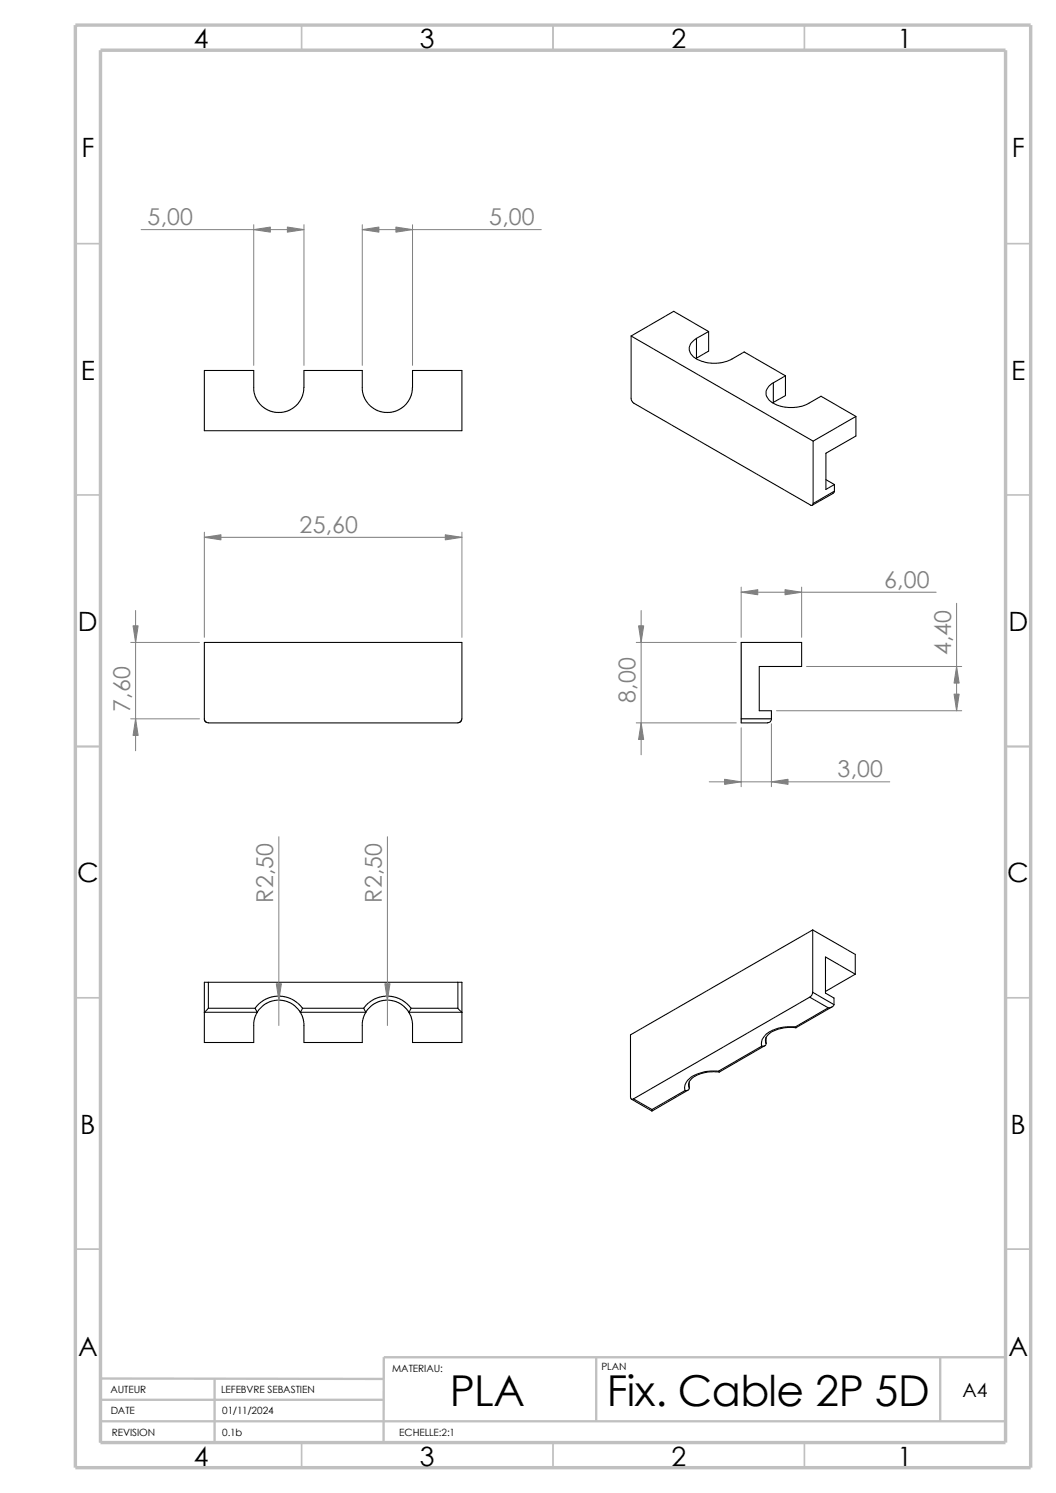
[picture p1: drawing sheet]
<svg xmlns="http://www.w3.org/2000/svg" width="210mm" height="297mm" viewBox="0 0 210 297" stroke-linecap="round" stroke-linejoin="round" font-family="sans-serif">
<g fill="none" stroke="#c0c0c0" stroke-width=".34">
<path d="M60 5v5M110 5v5M160 5v5M15 48.5h5M200 48.5h5M15 98.5h5M200 98.5h5M15 148.5h5M200 148.5h5M15 198.5h5M200 198.5h5M15 248.5h5"/>
<path d="M200 248.5h5M60 287v5M110 287v5M160 287v5"/>
</g>
<path d="M20 231.7v55.3M20 274.2l56.3 .1M20 278.5h56.3M42.7 274.3v12.7M118.6 270v12.7M187 270v12.7M200 270h-123.7v16.9M20 282.7h180" fill="none" stroke="#c0c0c0" stroke-width=".47"/>
<path d="M15 5h190v287h-190zM20 10h180v277h-180z" fill="none" stroke="#c0c0c0" stroke-width=".68" stroke-linecap="butt"/>
<g fill="none" stroke="#000" stroke-width=".21">
<path d="M40.6 73.7h9.9v4l.5 1.7 .6 .9 1.1 .9 1.1 .6 1.7 .3 1.5-.3 1.2-.6 1-.9 .7-.9 .5-1.7 .1-4h11.6v4l.5 1.7 .8 1.1 1.3 1 1 .4 1.3 .2 1.6-.3 1.2-.6 1-.9 .6-.9 .6-1.7v-4h9.9v12h-51.3zM125.5 66.8v12.6l.4 .7 35.3 20.4a.33 .33 0 0 0 .3 0 .33 .33 0 0 0 .2-.3M125.5 66.8l36.2 21M138.5 67.3v3.9M138.5 71.2l-.1 .1M138.5 67.3a2.18 2.18 0 0 0-1.1 3.1 6.2 6.2 0 0 0 5.9 1.8l2-.6 2.7-1.6 8.2 4.8M140.9 66l-6.9-4.1-8.5 4.9M140.9 66l-2.4 1.3M140.9 66v3.8l-2.4 1.4M153.8 76.2v3.9M153.8 76.2a2.15 2.15 0 0 0-1.4 2 2.15 2.15 0 0 0 1.4 2 7.8 7.8 0 0 0 7.1 0l2.4-1.4 6.9 4M156.2 74.8l-2.4 1.4"/>
<path d="M156.2 74.8v3.9l-2.4 1.4M153.8 80.1h-.1M161.7 87.8v12.4M164.3 95.4l1.6 1M165.9 97.7l-.2 .5-4.2 2.3M165.9 96.4v1.3M165.9 97.7l-4.2 2.5M170.2 82.8l-8.5 5M170.2 82.8v3.9l-5.9 3.5v7.2l1.6-1M40.6 127.8h51.3l-.1 15.4-.3 .5-.4 .1h-49.9l-.6-.6zM147.4 143v-15.2h12v4.8h-8.4v8.8h2.4v1.6M147.4 143h6"/>
<path d="M153.4 143a.79 .79 0 0 1-.8 .8h-5.2v-.8M41.4 195.4v5.2M41.4 195.4h49.7M41.4 195.4h-.8v12h9.9v-4l.2-1 .5-1M91.1 195.4h.8v12h-9.9v-4.2l-.3-1-.4-.8M91.1 195.4v5.2M161 198.4l3.7 2.1M161 198.4l-35 20.2M161.6 185l-36.2 20.9v12.4a.36 .36 0 0 0 .2 .4 .36 .36 0 0 0 .4-.1M161.6 197.4l4.3 2.5M161.6 185v12.4M161.6 185l8.5 4.9v3.9"/>
<path d="M161.6 197.4l-.1 .6-.5 .4M165.9 199.9a1.1 1.1 0 0 1-1.2 .6M170.1 193.8l-5.9-3.4v7.2l1.7 .9v1.4M170.1 193.8l-5.9 3.4M41.4 200.6h9.4M41.4 200.6l-.8 .8h10.6M50.8 200.6l.4 .8M51.1 201.3l1.7-1.6 1.4-.6 1.7-.1 1.3 .3 .9 .4 1.2 1.1 .4 .6M59.7 201.4l.5 .8 .2 1 .1 4.2h11.6v-4l.2-1 .5-1M59.7 201.4h13.1M60.2 200.5l-1.3-1.2-1.2-.7-1.4-.4h-1.3l-1.4 .3-1.1 .5-1 .7-.7 .9M72.3 200.6l.5 .8"/>
<path d="M72.3 200.6h-12.1l-.5 .8M72.7 201.3l1.7-1.6 1.4-.6 1.7-.1 1.3 .3 .9 .4 1.2 1.1 .4 .6M81.7 200.5l-1.2-1.2-1.2-.7-1.4-.4h-1.3l-1.5 .3-1.1 .5-.9 .7-.8 .9M91.1 200.6h-9.4l-.4 .8M91.1 200.6l.8 .8h-10.6M125.6 218.7l4.1 2.3M126 218.6l3.7 2.1M136.2 217l-6.5 3.7M136.8 216.9l-7.1 4.1M137.1 216.5a.59 .59 0 0 1-.9 .5M137.1 215.2v1.3M142.9 213.1l.1 .2"/>
<path d="M142.9 213.1a7.9 7.9 0 0 0-6 1.7 2.19 2.19 0 0 0-.7 2.2M143 213.3a6.7 6.7 0 0 0-5.8 1.6 1.47 1.47 0 0 0-.1 1.6M151.5 208.1l-8.6 5M152.1 208l-9.1 5.3M152.4 207.6a.56 .56 0 0 1-.9 .5M152.4 206.4v1.2M158.2 204.3l.1 .1M158.2 204.3a7.2 7.2 0 0 0-6.3 1.9l-.4 .8v1.1M158.3 204.5a6.5 6.5 0 0 0-5.8 1.6 1.38 1.38 0 0 0-.1 1.5M164.7 200.5l-6.5 3.8M165.5 200.3l-7.2 4.1M129.7 220.7v.3"/>
</g>
<g fill="none" stroke="#808080" stroke-width=".2">
<path d="M28.1 45.7h32.4M50.5 44.7v28M60.5 44.7v28M72.1 45.7h35.6M72.1 44.7v28M82 44.7v28M40.6 105.9v20.9M40.6 106.9h51.3M91.9 105.9v20.9M147.4 117.8h38.8M147.4 116.8v10M159.4 116.8v10"/>
<path d="M26 127.8h13.7M27 121.5v27.9M126.5 127.8h19.9M127.5 121.5v28.7M160.4 132.6h30.9M190.2 120v21.4M26 143h13.7M126.5 143.8h19.9M141.1 155.5h35.9M147.4 144.8v11.7M153.4 144v12.5M154.4 141.4h36.9"/>
<path d="M55.5 166.5v37.5M77 166.5v37.5"/>
</g>
<g fill="#808080" stroke="#808080" stroke-width=".2">
<path d="M54.9 195.7h1.1l-.5 3.3z"/>
<path d="M76.5 195.7h1.1l-.6 3.3z"/>
<path d="M50.5 45.7l3.3-.5v1z"/>
<path d="M57.1 45.2l3.4 .5-3.4 .5z"/>
<path d="M78.7 45.2l3.3 .5-3.3 .5z"/>
<path d="M72.1 45.7l3.3-.5v1z"/>
<path d="M88.6 106.4l3.3 .5-3.3 .5z"/>
<path d="M40.6 106.9l3.3-.5v1z"/>
<path d="M26.5 124.5h1l-.5 3.3z"/>
<path d="M27 143l.5 3.3h-1z"/>
<path d="M127.5 143.8l.5 3.3h-1z"/>
<path d="M127 124.5h1l-.5 3.3z"/>
<path d="M147.4 117.8l3.3-.5v1z"/>
<path d="M156.1 117.3l3.3 .5-3.3 .5z"/>
<path d="M144.1 155l3.3 .5-3.3 .5z"/>
<path d="M153.4 155.5l3.3-.5v1z"/>
<path d="M190.2 132.6l.6 3.3h-1.1z"/>
<path d="M189.7 138.1h1.1l-.6 3.3z"/>
</g>
<g font-size="8.5">
<text x="89.5" y="279.7">PLA</text>
<text x="120.7" y="279.7">Fix. Cable 2P 5D</text>
</g>
<g font-size="5.3">
<text x="38.5" y="9.6">4</text>
<text x="83.5" y="9.6">3</text>
<text x="133.5" y="9.6">2</text>
<text x="178.5" y="9.6">1</text>
<text x="16.2" y="31.3">F</text>
<text x="201.2" y="31.3">F</text>
<text x="16" y="75.6">E</text>
<text x="201.1" y="75.6">E</text>
<text x="15.5" y="125.6">D</text>
<text x="200.6" y="125.6">D</text>
<text x="15.3" y="175.6">C</text>
<text x="200.3" y="175.6">C</text>
<text x="16" y="225.6">B</text>
<text x="201" y="225.6">B</text>
<text x="15.5" y="269.8">A</text>
<text x="200.5" y="269.8">A</text>
<text x="38.5" y="291.6">4</text>
<text x="83.5" y="291.6">3</text>
<text x="133.5" y="291.6">2</text>
<text x="178.5" y="291.6">1</text>
</g>
<g font-size="4.6" fill="#808080">
<text x="29.3" y="44.7">5,00</text>
<text x="97.3" y="44.7">5,00</text>
<text x="59.6" y="106">25,60</text>
<text x="175.8" y="116.9">6,00</text>
<text x="189.1" y="130.4" transform="rotate(-90 189.1 130.4)">4,40</text>
<text x="25.9" y="141.6" transform="rotate(-90 25.9 141.6)">7,60</text>
<text x="126.4" y="139.9" transform="rotate(-90 126.4 139.9)">8,00</text>
<text x="166.6" y="154.6">3,00</text>
<text x="54.4" y="179.6" transform="rotate(-90 54.4 179.6)">R2,50</text>
<text x="75.9" y="179.6" transform="rotate(-90 75.9 179.6)">R2,50</text>
</g>
<text font-size="3.9" x="191.4" y="277.9">A4</text>
<g font-size="2">
<text x="78" y="272.9">MATERIAU:</text>
<text x="119.6" y="272.5">PLAN</text>
<text x="22" y="277.1">AUTEUR</text>
<text x="22" y="281.3">DATE</text>
<text x="44" y="277.1">LEFEBVRE SEBASTIEN</text>
<text x="44.2" y="281.3">01/11/2024</text>
<text x="22.2" y="285.6">REVISION</text>
<text x="44.2" y="285.6">0.1b</text>
<text x="79.4" y="285.6">ECHELLE:2:1</text>
</g>
</svg>
